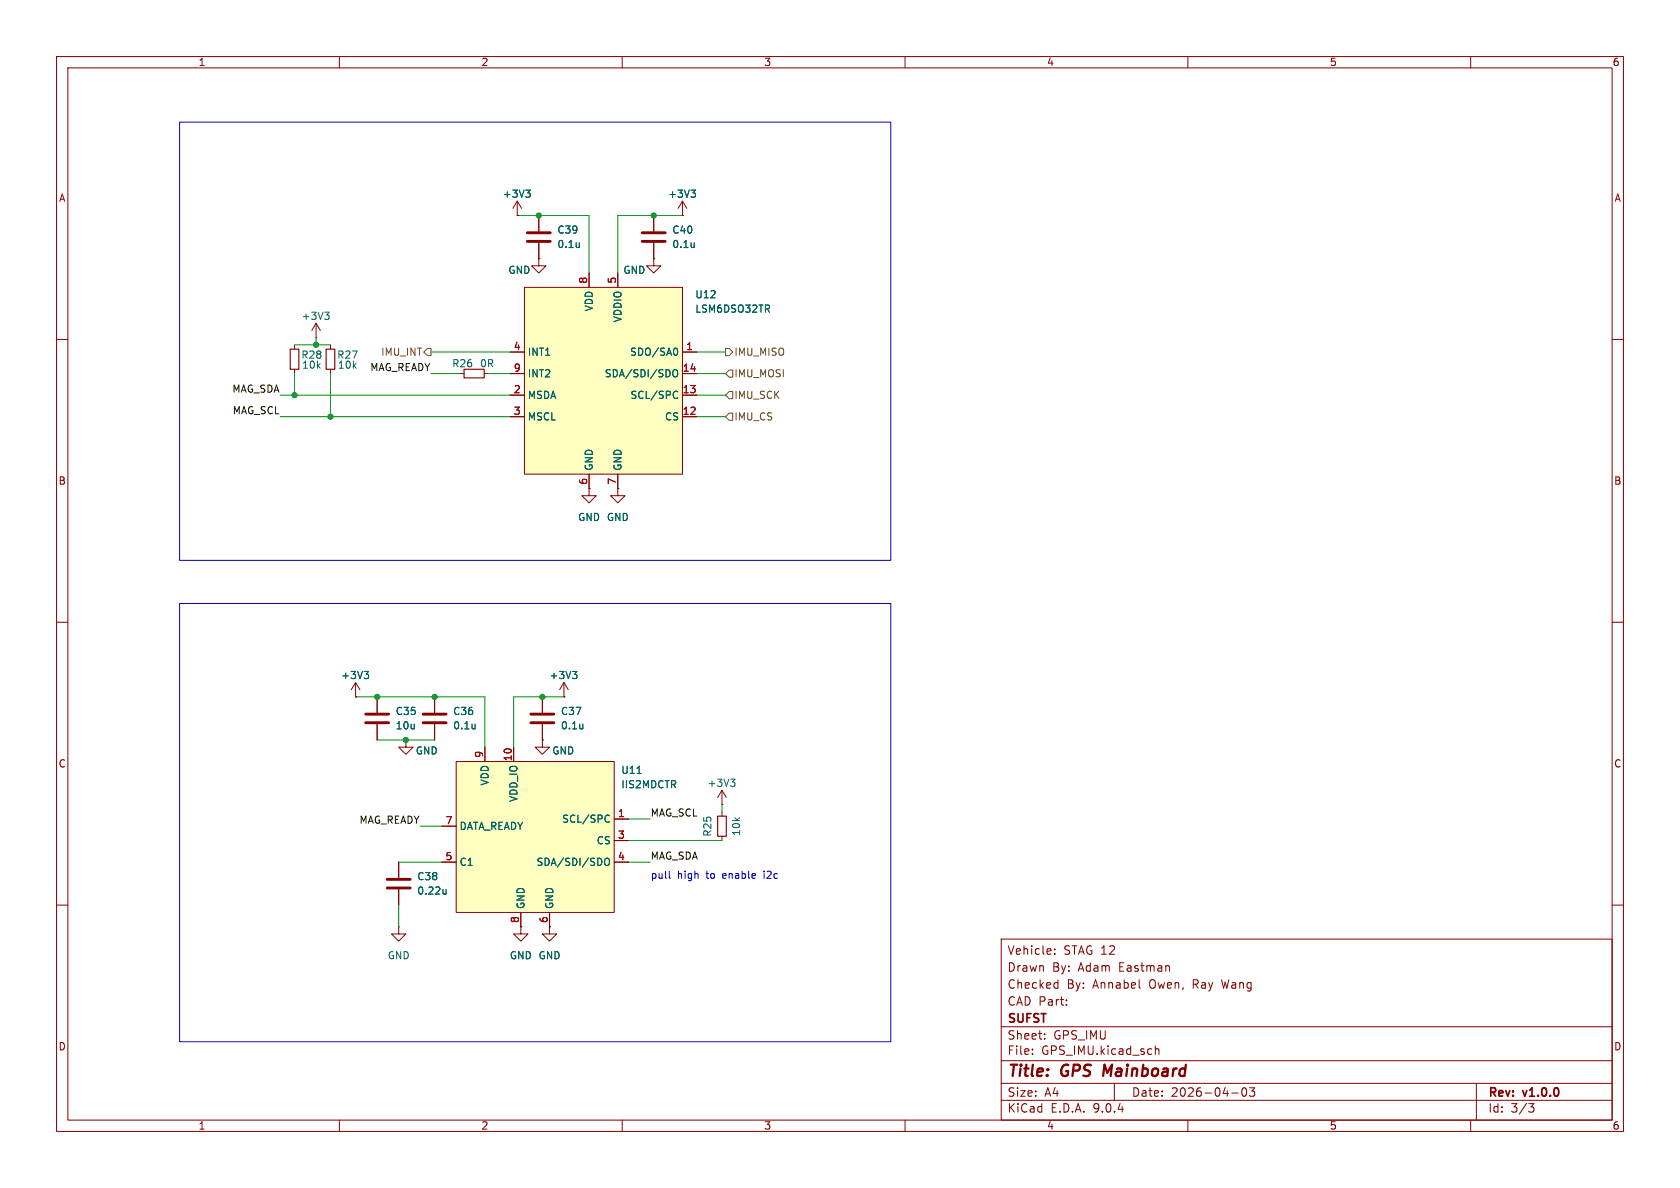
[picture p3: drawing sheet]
<svg xmlns="http://www.w3.org/2000/svg" width="297mm" height="210mm" viewBox="0 0 297 210" stroke-linecap="round" stroke-linejoin="round" font-family="sans-serif">
<g fill="none" stroke="#840000" stroke-width=".18">
<path d="M10 10h277v190h-277zM12 12h273v186h-273zM60 10v2M110 10v2M160 10v2M210 10v2M260 10v2M10 60h2M285 60h2M10 110h2M285 110h2M71.8 130.8v1.3h1.2l-1.2 1.3-1.3-1.3h1.3"/>
<path d="M71.8 130.8h.1M10 160h2M70.5 163.8v1.3h1.3l-1.3 1.3-1.3-1.3h1.3M70.5 163.8h.1M177 166h108v32h-108zM186.5 168.6v.1M186.5 167.8v.1M186.6 173.7l.4 .1M187 173.2v1.5M187 174.6l-.4 .1M188.5 177.6v.1M188.5 176.8v.1"/>
<path d="M201.5 174.6l.1 .1M285 160h2M60 198v2M110 198v2M160 198v2M177 194.5h108M177 191.5h108M177 187.5h108M177 181.5h108M182.5 186.3v.1M182.5 185.5v.1M184.7 183.6v.1"/>
<path d="M184.7 182.8v.1M197 191.5v3M204.2 184.9v1.5M204.2 185.5l.3-.1 .3 .1 .1 .9M210 198v2M217.7 193.2h1.2M219.7 192.4l.2-.1a.81 .81 0 0 1 .6 .6 .81 .81 0 0 1-.3 .8l-.2 .1a.81 .81 0 0 1-.3-1.4zM220.9 192.3h.9l-.5 .6 .4 .1v.7l-.2 .1h-.4l-.2-.1M260 198v2M261 191.5v6.5M270.2 195.1h1l-.5 .6 .4 .1 .1 .5-.3 .3h-.4"/>
</g>
<path d="M195.3 188.2l-.3 2" fill="none" stroke="#840000" stroke-width=".4"/>
<path d="M92.7 50.8h27.9v33h-27.9z" fill="#ffffc2"/>
<g fill="none" stroke="#840000" stroke-width=".18">
<path d="M92.7 50.8h27.9v33h-27.9zM104.1 48.3v2.5M109.2 48.3v2.5M90.2 62.2h2.5M90.2 66h2.5M90.2 69.9h2.5M90.2 73.7h2.5M120.6 62.2h2.6M120.6 66h2.6M120.6 69.9h2.6M120.6 73.7h2.6M104.1 86.4v1.2h1.3l-1.3 1.3-1.2-1.3h1.2"/>
<path d="M104.1 86.4h.1M104.1 83.8v2.6M109.2 86.4v1.2h1.3l-1.3 1.3-1.3-1.3h1.3M109.2 86.4h.1M109.2 83.8v2.6M62.9 123.2h.1M62.9 120.7l-.8 1.2M62.9 120.7l.7 1.2M62.9 120.7v2.5M95.9 130.8v1.3h1.3l-1.3 1.3-1.3-1.3h1.3M95.9 130.8h.1M95.9 123.2v2.8"/>
<path d="M95.9 128v2.8"/>
</g>
<path d="M119 65.5l.3-.2a.43 .43 0 0 1 .5 .5v.4a.42 .42 0 0 1-.4 .4 .42 .42 0 0 1-.4-.4zM119.4 69.2l.4 .1M119.5 61.5a.79 .79 0 0 1 0 1.3M119.8 70.3l-.4 .1M64.4 118.7h.8l-.5 .5M64.9 119.2l.3 .2v.3l-.3 .3M103 128v.8M103 128.7v.1" fill="none" stroke="#006464" stroke-width=".18"/>
<path d="M93.9 126.2h4M93.9 127.8h4" fill="none" stroke="#840000" stroke-width=".51"/>
<path d="M80.6 134.6h28v26.7h-28z" fill="#ffffc2"/>
<g fill="none" stroke="#840000" stroke-width=".18">
<path d="M91.4 38.1h.1M91.4 35.6l-.7 1.2M91.4 35.6l.8 1.2M91.4 35.6v2.5M95.2 38.1v2.8M115.6 38.1v2.8M120.6 38.1h.1M120.6 35.6l-.7 1.2M120.6 35.6l.8 1.2M120.6 35.6v2.5M55.9 59.7h.1M55.9 57.2l-.8 1.2"/>
<path d="M55.9 57.2l.7 1.2M55.9 57.2v2.5M95.2 45.7v1.3h1.3l-1.3 1.3-1.2-1.3h1.2M95.2 45.7h.1M95.2 42.9v2.8M104.1 48.3v2.5M109.2 48.3v2.5M115.6 45.7v1.3h1.2l-1.2 1.3-1.3-1.3h1.3M115.6 45.7h.1M115.6 42.9v2.8M52.1 61v.7M52.1 65.3v.7"/>
<path d="M58.4 61v.7M58.4 65.3v.7M81.3 66h.7M85.6 66h.8M90.2 66h2.5M90.2 62.2h2.5M90.2 69.9h2.5M90.2 73.7h2.5M120.6 66h2.6M120.6 62.2h2.6M120.6 69.9h2.6M120.6 73.7h2.6"/>
<path d="M104.1 86.4h.1M104.1 83.8v2.6M109.2 86.4h.1M109.2 83.8v2.6M62.9 123.2h.1M66.7 123.2v2.8M66.7 128v2.8M71.8 130.8h.1M76.8 123.2v2.8M76.8 128v2.8M80.6 134.6h28v26.7h-28zM85.7 132.1v2.5"/>
<path d="M90.8 132.1v2.5M95.9 130.8h.1M95.9 123.2v2.8M95.9 128v2.8M99.7 123.2h.1M99.7 120.7l-.8 1.2M99.7 120.7l.8 1.2M99.7 120.7v2.5M127.6 139.7v2.5M127.6 139.7l-.7 1.3M127.6 139.7l.8 1.3M70.5 152.4v2.8"/>
<path d="M70.5 157.2v2.8M78.1 146.1h2.5M78.1 152.4h2.5M108.6 152.4h2.5M108.6 144.8h2.5M108.6 148.6h2.5M127.6 142.2h.1M127.6 143.5v.8M127.6 147.8v.8M92.1 163.8v1.3h1.2l-1.2 1.3-1.3-1.3h1.3M92.1 163.8h.1M92.1 161.3v2.5"/>
<path d="M97.2 163.8v1.3h1.2l-1.2 1.3-1.3-1.3h1.3M97.2 163.8h.1M97.2 161.3v2.5"/>
</g>
<g fill="none" stroke="#006464" stroke-width=".18">
<path d="M93 33.6h.7l-.4 .5M93.5 34.1l.2 .2v.3l-.2 .3M122.2 33.6h.7l-.4 .5M122.7 34.1l.2 .2v.3l-.2 .3M57.4 55.2h.8l-.4 .5M57.9 55.7l.3 .2v.3l-.3 .3M102.4 42.9v.9M102.4 43.6l-.1 .1M122.7 42.9v.9M122.7 43.6v.1M119 65.5l.3-.2a.43 .43 0 0 1 .5 .5v.4a.42 .42 0 0 1-.4 .4 .42 .42 0 0 1-.4-.4zM119.4 69.2l.4 .1"/>
<path d="M119.5 61.5a.79 .79 0 0 1 0 1.3M119.8 70.3l-.4 .1M64.4 118.7h.8l-.5 .5M64.9 119.2l.3 .2v.3l-.3 .3M101.2 118.7h.8l-.4 .5M101.8 119.2l.2 .2v.3l-.2 .3M84 128v.8M84 128.7l-.1 .1M103 128v.8M103 128.7v.1M112.6 136.7h.7M129.1 137.7h.8l-.4 .5"/>
<path d="M129.7 138.2l.2 .3v.3l-.2 .2M78.9 157.2v.9M78.9 157.9l-.4 .2M106.9 151.9l.3-.2a.43 .43 0 0 1 .5 .4v.5a.42 .42 0 0 1-.4 .4 .42 .42 0 0 1-.4-.4zM107.4 144.1l.3 .1M107.7 145.2l-.3 .2"/>
</g>
<path d="M51.3 61.7h1.5v3.6h-1.5zM57.7 61.7h1.5v3.6h-1.5zM82 65.3h3.6v1.5h-3.6zM126.9 144.3h1.5v3.5h-1.5z" fill="none" stroke="#840000" stroke-width=".2"/>
<path d="M93.2 41.1h4.1M93.2 42.7h4.1M113.5 41.1h4.1M113.5 42.7h4.1M64.6 126.2h4.1M64.6 127.8h4.1M74.8 126.2h4.1M74.8 127.8h4.1M68.5 155.4h4M68.5 157h4" fill="none" stroke="#840000" stroke-width=".51"/>
<path d="M75.6 61.6h.6v1.3h-.6l-.7-.7zM128.3 61.6h.6l.6 .6-.6 .7h-.6zM128.9 69.2h.6v1.3h-.6l-.6-.6zM128.9 73h.6v1.3h-.6l-.6-.6zM128.9 65.4h.6v1.3h-.6l-.6-.7z" fill="none" stroke="#725600" stroke-width=".18"/>
<g fill="none" stroke="#009600" stroke-width=".18">
<path d="M91.4 38.1h12.7v10.2M120.6 38.1h-11.4v10.2M55.9 59.7v1.3M49.5 69.9h40.7M49.5 73.7h40.7M52.1 61h6.3M52.1 66v3.9M58.4 66v7.7M76.2 66h5.1M76.2 62.2h14M86.4 66h3.8M123.2 69.9h5.1"/>
<path d="M123.2 66h5.1M123.2 73.7h5.1M123.2 62.2h5.1M62.9 123.2h22.8v8.9M66.7 130.8h10.1M99.7 123.2h-8.9v8.9M70.5 152.4h7.6M74.3 146.1h3.8M111.1 152.4h3.8M111.1 148.6h16.5M111.1 144.8h3.8M127.6 142.2v1.3"/>
<path d="M70.5 160v3.8"/>
</g>
<path d="M31.7 21.6h125.8v77.5h-125.8zM31.7 106.7h125.8v77.5h-125.8zM118.3 154v1.1l.2 .2" fill="none" stroke="#0000c2" stroke-width=".18"/>
<g fill="#009600" stroke="#009600" stroke-width=".18">
<circle cx="58.4" cy="73.7" r=".46"/>
<circle cx="52.1" cy="69.9" r=".46"/>
<circle cx="55.9" cy="61" r=".46"/>
<circle cx="71.8" cy="130.8" r=".46"/>
<circle cx="66.7" cy="123.2" r=".46"/>
<circle cx="95.9" cy="123.2" r=".46"/>
<circle cx="76.8" cy="123.2" r=".46"/>
<circle cx="95.2" cy="38.1" r=".46"/>
<circle cx="115.6" cy="38.1" r=".46"/>
</g>
<g font-size="2.8" fill="#840000">
<text x="178" y="190.9">Title:</text>
<text x="187.7" y="190.9">GPS</text>
<text x="195.9" y="190.9">Mainboard</text>
</g>
<g font-size="2.1" fill="#840000">
<text x="178" y="172">Drawn</text>
<text x="178" y="169">Vehicle:</text>
<text x="186" y="172">By:</text>
<text x="188" y="169">STAG 12</text>
<text x="190.7" y="172">Adam</text>
<text x="198" y="172">Eastman</text>
<text x="178" y="178">CAD Part:</text>
<text x="178" y="175">Checked</text>
<text x="188.6" y="175">By:</text>
<text x="193.2" y="175">Annabel</text>
<text x="203.3" y="175">Owen,</text>
<text x="211.1" y="175">Ray</text>
<text x="216.4" y="175">Wang</text>
<text x="178" y="184">Sheet:</text>
<text x="178" y="181.2">SUFST</text>
<text x="186.2" y="184">GPS_IMU</text>
<text x="178" y="186.7">File:</text>
<text x="184.1" y="186.7">GPS_IMU.kicad_sch</text>
<text x="178" y="196.9">KiCad</text>
<text x="178" y="194.1">Size:</text>
<text x="184.7" y="194.1">A4</text>
<text x="185.7" y="196.9">E.D.A.</text>
<text x="193.3" y="196.9">9.0.4</text>
<text x="200" y="194.1">Date:</text>
<text x="207" y="194.1">2026-04-03</text>
<text x="263" y="194.3">Rev:</text>
<text x="263" y="196.9">Id:</text>
<text x="267.1" y="196.9">3/3</text>
<text x="269.4" y="194.3">v1.0.0</text>
</g>
<g font-size="1.8" fill="#840000">
<text x="35" y="11.9">1</text>
<text x="85" y="11.9">2</text>
<text x="135" y="11.9">3</text>
<text x="185" y="11.9">4</text>
<text x="235" y="11.9">5</text>
<text x="285" y="11.9">6</text>
<text x="10.3" y="35.9">A</text>
<text x="285.3" y="35.9">A</text>
<text x="10.3" y="85.9">B</text>
<text x="285.3" y="85.9">B</text>
<text x="10.3" y="135.9">C</text>
<text x="285.3" y="135.9">C</text>
<text x="10.3" y="185.9">D</text>
<text x="285.3" y="185.9">D</text>
<text x="35" y="199.9">1</text>
<text x="85" y="199.9">2</text>
<text x="135" y="199.9">3</text>
<text x="185" y="199.9">4</text>
<text x="235" y="199.9">5</text>
<text x="285" y="199.9">6</text>
</g>
<g font-size="1.8" fill="#006464">
<text x="88.8" y="35.2">+3V3</text>
<text x="118" y="35.2">+3V3</text>
<text x="98.4" y="41.5">C39</text>
<text x="118.8" y="41.5">C40</text>
<text x="98.4" y="44">0.1u</text>
<text x="118.8" y="44">0.1u</text>
<text x="89.8" y="48.6">GND</text>
<text x="110.1" y="48.6">GND</text>
<text x="122.8" y="52.9">U12</text>
<text x="53.2" y="56.7">+3V3</text>
<text x="105" y="55.1" transform="rotate(-90 105 55.1)">VDD</text>
<text x="110.1" y="57.1" transform="rotate(-90 110.1 57.1)">VDDIO</text>
<text x="122.8" y="55.5">LSM6DSO32TR</text>
<text x="53.2" y="63.6">R28</text>
<text x="53.3" y="65.4">10k</text>
<text x="59.5" y="63.6">R27</text>
<text x="59.6" y="65.4">10k</text>
<text x="79.8" y="65.1">R26</text>
<text x="84.8" y="65.1">0R</text>
<text x="93.2" y="63.1">INT1</text>
<text x="111.3" y="63.1">SDO/SA0</text>
<text x="93.2" y="66.9">INT2</text>
<text x="93.2" y="70.7">MSDA</text>
<text x="106.8" y="66.9">SDA/SDI/SDO</text>
<text x="111.4" y="70.7">SCL/SPC</text>
<text x="93.2" y="74.5">MSCL</text>
<text x="117.5" y="74.5">CS</text>
<text x="105" y="83.3" transform="rotate(-90 105 83.3)">GND</text>
<text x="110.1" y="83.3" transform="rotate(-90 110.1 83.3)">GND</text>
<text x="102.1" y="92.3">GND GND</text>
<text x="60.2" y="120.2">+3V3</text>
<text x="97.1" y="120.2">+3V3</text>
<text x="69.9" y="126.6">C35</text>
<text x="69.9" y="129.1">10u</text>
<text x="80" y="126.6">C36</text>
<text x="80" y="129.1">0.1u</text>
<text x="99.1" y="126.6">C37</text>
<text x="99.1" y="129.1">0.1u</text>
<text x="73.4" y="133.6">GND</text>
<text x="97.5" y="133.6">GND</text>
<text x="109.7" y="137">U11</text>
<text x="86.6" y="139" transform="rotate(-90 86.6 139)">VDD</text>
<text x="91.7" y="141.9" transform="rotate(-90 91.7 141.9)">VDD_IO</text>
<text x="109.7" y="139.5">IIS2MDCTR</text>
<text x="125" y="139.3">+3V3</text>
<text x="81.2" y="146.9">DATA_READY</text>
<text x="99.3" y="145.6">SCL/SPC</text>
<text x="105.4" y="149.5">CS</text>
<text x="126" y="148" transform="rotate(-90 126 148)">R25</text>
<text x="131" y="147.9" transform="rotate(-90 131 147.9)">10k</text>
<text x="73.7" y="155.8">C38</text>
<text x="81.2" y="153.3">C1</text>
<text x="94.8" y="153.3">SDA/SDI/SDO</text>
<text x="73.7" y="158.3">0.22u</text>
<text x="92.9" y="160.8" transform="rotate(-90 92.9 160.8)">GND</text>
<text x="98" y="160.8" transform="rotate(-90 98 160.8)">GND</text>
<text x="68.4" y="169.8">GND</text>
<text x="90" y="169.8">GND GND</text>
</g>
<g font-size="1.8" fill="#a90000">
<text x="103.9" y="50.2" transform="rotate(-90 103.9 50.2)">8</text>
<text x="109" y="50.2" transform="rotate(-90 109 50.2)">5</text>
<text x="90.7" y="62">4</text>
<text x="90.7" y="65.8">9</text>
<text x="120.6" y="65.8">14</text>
<text x="121.2" y="62">1</text>
<text x="90.7" y="69.6">2</text>
<text x="120.6" y="69.6">13</text>
<text x="90.7" y="73.4">3</text>
<text x="120.6" y="73.4">12</text>
<text x="103.9" y="85.8" transform="rotate(-90 103.9 85.8)">6</text>
<text x="109" y="85.8" transform="rotate(-90 109 85.8)">7</text>
<text x="85.5" y="134.1" transform="rotate(-90 85.5 134.1)">9</text>
<text x="90.6" y="134.7" transform="rotate(-90 90.6 134.7)">10</text>
<text x="78.7" y="145.8">7</text>
<text x="109.1" y="144.5">1</text>
<text x="109.1" y="148.3">3</text>
<text x="78.7" y="152.1">5</text>
<text x="109.1" y="152.1">4</text>
<text x="91.8" y="163.3" transform="rotate(-90 91.8 163.3)">8</text>
<text x="96.9" y="163.3" transform="rotate(-90 96.9 163.3)">6</text>
</g>
<g font-size="1.8" fill="#0f0f0f">
<text x="65.4" y="65.7">MAG_READY</text>
<text x="41" y="69.5">MAG_SDA</text>
<text x="41" y="73.3">MAG_SCL</text>
<text x="63.4" y="145.7">MAG_READY</text>
<text x="114.9" y="144.4">MAG_SCL</text>
<text x="114.9" y="152.1">MAG_SDA</text>
</g>
<g font-size="1.8" fill="#725600">
<text x="67.3" y="63.1">IMU_INT</text>
<text x="129.7" y="63.1">IMU_MISO</text>
<text x="129.7" y="70.7">IMU_SCK</text>
<text x="129.7" y="66.9">IMU_MOSI</text>
<text x="129.7" y="74.5">IMU_CS</text>
</g>
<g font-size="1.8" fill="#0000c2">
<text x="115" y="155.6">pull</text>
<text x="119.8" y="155.6">high</text>
<text x="125" y="155.6">to</text>
<text x="128" y="155.6">enable</text>
<text x="135.5" y="155.6">i2c</text>
</g>
</svg>
